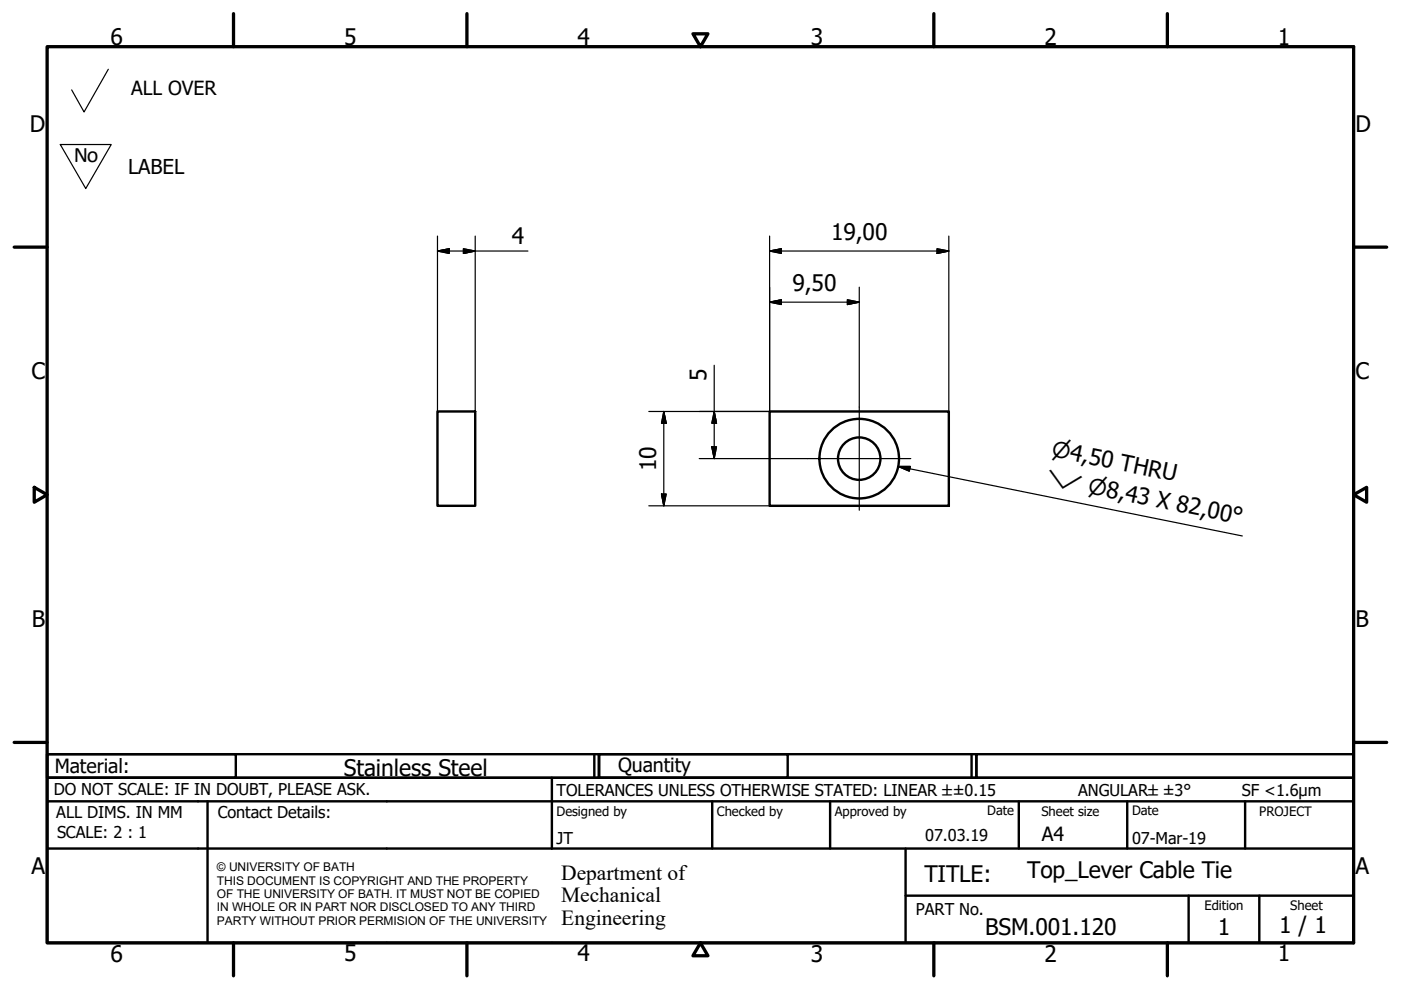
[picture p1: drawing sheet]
<svg xmlns="http://www.w3.org/2000/svg" width="297mm" height="210mm" viewBox="0 0 297 210" stroke-linecap="round" stroke-linejoin="round" font-family="sans-serif">
<!-- layer: Visible (ISO) -->
<g fill="none" stroke="#000" stroke-width=".51">
<path d="M92.8 87.2h8v20h-8zM163.2 87.2h38v20h-38z"/>
<circle cx="182.2" cy="97.2" r="4.5"/>
<circle cx="182.2" cy="97.2" r="8.4"/>
</g>
<!-- layer: Border (ISO) -->
<g fill="none" stroke="#000" stroke-width=".7">
<path d="M10 9.9h277v190h-277zM49.5 2.9v7M99 2.9v7M146.9 7.2h3.2l-1.6 2.7zM198 2.9v7M247.5 2.9v7M3 52.4h7M287 52.4h7M7.3 103.3l2.7 1.6-2.7 1.6zM287 104.9l2.8-1.6v3.2zM3 157.4h7M287 157.4h7"/>
<path d="M49.5 199.9v7M99 199.9v7M148.5 199.9l1.6 2.7h-3.2zM198 199.9v7M247.5 199.9v7"/>
</g>
<!-- layer: Title (ISO) -->
<g fill="none" stroke="#000" stroke-width=".51">
<path d="M10 159.9h40v5h-40zM10 159.9h117v5h-117zM126 159.9v5M127 159.9h40v5h-40zM127 159.9h80v5h-80zM206 159.9v5M207 159.9h80v5h-80zM10 169.9v-5h277v5M10 169.9h277v30h-277zM10 179.9h277M44 169.9v30M117 164.9v15"/>
<path d="M151 169.9v10M176 169.9v10M192 179.9v20M216 169.9v10M239 169.9v10M264 169.9v10M192 189.9h95M252 189.9v10M267 189.9v10"/>
</g>
<!-- layer: Sketch Geometry (ISO) -->
<path d="M23 14.7l-5.2 9-2.6-4.6M12.8 30.6h10.8l-5.4 9.4z" fill="none" stroke="#000" stroke-width=".25"/>
<!-- layer: Center Mark (ISO) -->
<path d="M171.2 97.2h21.9M182.2 86.3v21.9" fill="none" stroke="#000" stroke-width=".25"/>
<!-- layer: Dimension (ISO) -->
<g fill="none" stroke="#000" stroke-width=".25">
<path d="M92.8 53.2l2.4-.5v1zM92.8 53.2h19.1M92.8 50.1v37.1M98.3 52.7l2.5 .5-2.5 .5zM100.8 50.1v37.1M163.2 53.2l2.5-.5v1zM163.2 53.2h38M163.2 50.1v37.1h-25.6M198.7 52.7l2.5 .5-2.5 .5zM201.2 50.1v37.1M151.4 77.4v19.8M163.2 64.1l2.5-.5v1z"/>
<path d="M163.2 64.1h19M179.7 63.6l2.5 .5-2.5 .5zM182.2 60.9v25.4M140.7 87.2l.5 2.5h-.9zM140.7 87.2v20M148.3 97.2h22.9M150.9 94.7h1l-.5 2.5zM151.4 87.2l.5 2.5h-1zM137.6 107.2h25.6M140.3 104.7h.9l-.5 2.5z"/>
</g>
<g fill="#000" stroke="#000" stroke-width=".25">
<path d="M92.8 53.2l2.4-.5zM92.8 53.2l2.4-.5v1zM98.3 53.7l2.5-.5zM98.3 52.7l2.5 .5-2.5 .5zM163.2 53.2l2.5-.5zM163.2 53.2l2.5-.5v1zM198.7 53.7l2.5-.5zM198.7 52.7l2.5 .5-2.5 .5zM163.2 64.1l2.5-.5zM163.2 64.1l2.5-.5v1zM179.7 64.6l2.5-.5zM179.7 63.6l2.5 .5-2.5 .5z"/>
<path d="M140.7 87.2l.5 2.5zM140.7 87.2l.5 2.5h-.9zM150.9 94.7l.5 2.5zM150.9 94.7h1l-.5 2.5zM151.4 87.2l.5 2.5zM151.4 87.2l.5 2.5h-1zM140.3 104.7l.4 2.5zM140.3 104.7h.9l-.5 2.5z"/>
</g>
<!-- layer: Symbol (ISO) -->
<path d="M190.4 98.9h2.6l-.2 1zM190.4 98.9l73 14.7" fill="none" stroke="#000" stroke-width=".25"/>
<path d="M190.4 98.9h2.6zM190.4 98.9h2.6l-.2 1z" fill="#000" stroke="#000" stroke-width=".25"/>
<g font-size="4.8">
<text x="23.4" y="9.5">6</text>
<text x="72.9" y="9.5">5</text>
<text x="122.4" y="9.5">4</text>
<text x="171.9" y="9.5">3</text>
<text x="221.4" y="9.5">2</text>
<text x="270.9" y="9.5">1</text>
<text x="6.3" y="27.9">D</text>
<text x="287.4" y="27.9">D</text>
<text x="108.5" y="51.7">4</text>
<text x="176.2" y="50.8">19,00</text>
<text x="168" y="61.7">9,50</text>
<text x="6.7" y="80.4">C</text>
<text x="149.8" y="80.8" transform="rotate(-90 149.8 80.8)">5</text>
<text x="287.4" y="80.4">C</text>
<text x="139.1" y="99.9" transform="rotate(-90 139.1 99.9)">10</text>
<text x="6.8" y="132.9">B</text>
<text x="287.4" y="132.9">B</text>
<text x="72.9" y="164.6">Stainless Steel</text>
<text x="6.7" y="185.4">A</text>
<text x="287.4" y="185.4">A</text>
<text x="196" y="187">TITLE:</text>
<text x="217.8" y="186.2">Top_Lever Cable Tie</text>
<text x="271.2" y="197.9">1 / 1</text>
<text x="23.4" y="203.9">6</text>
<text x="72.9" y="203.8">5</text>
<text x="122.4" y="203.8">4</text>
<text x="171.9" y="203.9">3</text>
<text x="208.9" y="198.2">BSM.001.120</text>
<text x="221.4" y="203.9">2</text>
<text x="258.2" y="198.2">1</text>
<text x="270.9" y="203.8">1</text>
</g>
<text font-size="4.7" x="15.7" y="34.4">No</text>
<g font-size="4.6">
<text x="222.8" y="96.7" transform="rotate(11 222.8 96.7)">⌀4,50 THRU</text>
<text x="221.6" y="102.7" transform="rotate(11 221.6 102.7)">⌵</text>
<text x="230.5" y="104.5" transform="rotate(11 230.5 104.5)">⌀8,43 X 82,00°</text>
<text x="119" y="186.5">Department of</text>
<text x="119" y="191.3">Mechanical</text>
<text x="119" y="196">Engineering</text>
</g>
<text font-size="4.3" x="27.2" y="36.9">LABEL</text>
<g font-size="4.1">
<text x="27.8" y="20.1">ALL OVER</text>
<text x="11.6" y="163.9">Material:</text>
<text x="131" y="163.7">Quantity</text>
<text x="220.9" y="178.4">A4</text>
</g>
<g font-size="3.5">
<text x="11.4" y="168.5">DO NOT SCALE: IF IN DOUBT, PLEASE ASK.</text>
<text x="11.9" y="173.5">ALL DIMS. IN MM</text>
<text x="46.2" y="173.5">Contact Details:</text>
<text x="118" y="168.8">TOLERANCES UNLESS OTHERWISE STATED: LINEAR ±±0.15</text>
<text x="228.6" y="168.8">ANGULAR±±3°</text>
<text x="263.3" y="168.8">SF &lt;1.6µm</text>
<text x="12.1" y="177.6">SCALE: 2 : 1</text>
<text x="118" y="178.9">JT</text>
<text x="196.2" y="178.3">07.03.19</text>
<text x="240" y="178.9">07-Mar-19</text>
<text x="194.2" y="194.1">PART No.</text>
</g>
<g font-size="2.8">
<text x="118" y="173">Designed by</text>
<text x="152" y="173">Checked by</text>
<text x="177" y="173">Approved by</text>
<text x="209.3" y="172.9">Date</text>
<text x="220.8" y="173">Sheet size</text>
<text x="240" y="172.9">Date</text>
<text x="267" y="172.9">PROJECT</text>
<text x="255.4" y="193">Edition</text>
<text x="273.6" y="193">Sheet</text>
</g>
<g font-size="2.5">
<text x="46" y="184.7">© UNIVERSITY OF BATH</text>
<text x="46" y="187.6">THIS DOCUMENT IS COPYRIGHT AND THE PROPERTY</text>
<text x="46" y="190.4">OF THE UNIVERSITY OF BATH. IT MUST NOT BE COPIED</text>
<text x="46" y="193.2">IN WHOLE OR IN PART NOR DISCLOSED TO ANY THIRD</text>
<text x="46" y="196.1">PARTY WITHOUT PRIOR PERMISION OF THE UNIVERSITY</text>
</g>
</svg>
